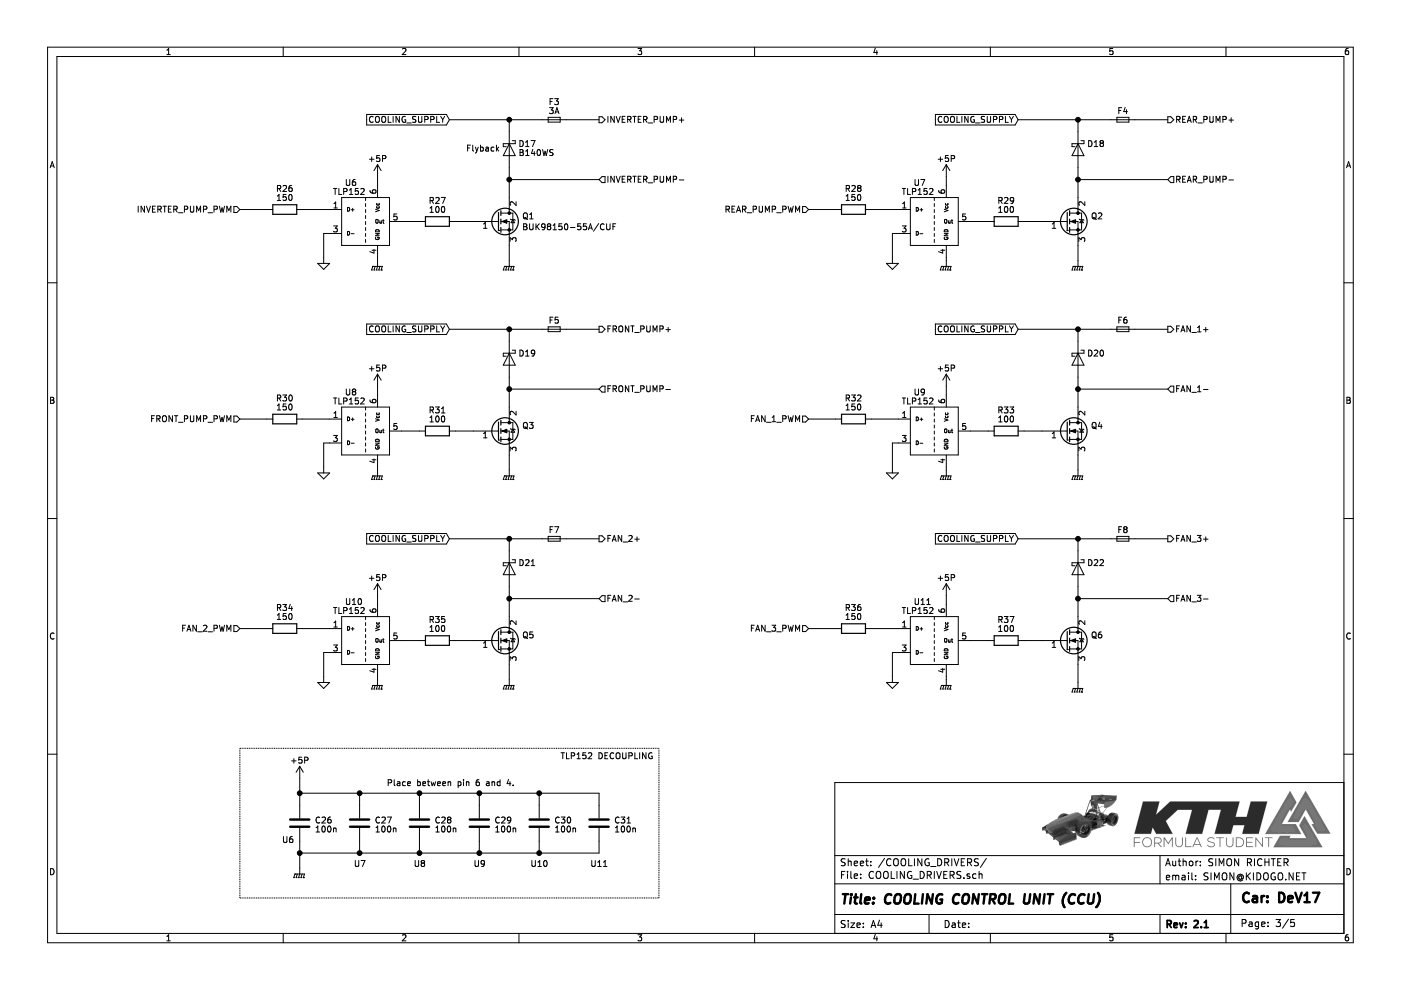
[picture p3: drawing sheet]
EESchema Schematic File Version 4
LIBS:cooling control unit-cache
EELAYER 30 0
EELAYER END
$Descr A4 11693 8268
encoding utf-8
Sheet 3 5
Title "COOLING CONTROL UNIT (CCU)"
Date ""
Rev "2.1"
Comp "KTH FORMULA STUDENT"
Comment1 "DeV17"
Comment2 "SIMON RICHTER"
Comment3 "SIMON@KIDOGO.NET"
Comment4 ""
$EndDescr
$Comp
L Device:C C27
U 1 1
P 3000 6875
F 0 "C27" H 3125 6900 50  0000 L CNN
F 1 "100n" H 3125 6825 50  0000 L CNN
F 2 "Capacitor_SMD:C_0603_1608Metric" H 3038 6725 50  0001 C CNN
F 3 "~" H 3000 6875 50  0001 C CNN
	1    3000 6875
	1    0    0    -1  
$EndComp
$Comp
L Device:C C26
U 1 1
P 2500 6875
F 0 "C26" H 2625 6900 50  0000 L CNN
F 1 "100n" H 2625 6825 50  0000 L CNN
F 2 "Capacitor_SMD:C_0603_1608Metric" H 2538 6725 50  0001 C CNN
F 3 "~" H 2500 6875 50  0001 C CNN
	1    2500 6875
	1    0    0    -1  
$EndComp
$Comp
L Device:C C28
U 1 1
P 3500 6875
F 0 "C28" H 3625 6900 50  0000 L CNN
F 1 "100n" H 3625 6825 50  0000 L CNN
F 2 "Capacitor_SMD:C_0603_1608Metric" H 3538 6725 50  0001 C CNN
F 3 "~" H 3500 6875 50  0001 C CNN
	1    3500 6875
	1    0    0    -1  
$EndComp
$Comp
L Device:C C29
U 1 1
P 4000 6875
AR Path="/5FAE23B8/636C9F0F" Ref="C29"  Part="1" 
AR Path="/5FAE2563/636C9F0F" Ref="C?"  Part="1" 
F 0 "C29" H 4125 6900 50  0000 L CNN
F 1 "100n" H 4125 6825 50  0000 L CNN
F 2 "Capacitor_SMD:C_0603_1608Metric" H 4038 6725 50  0001 C CNN
F 3 "~" H 4000 6875 50  0001 C CNN
	1    4000 6875
	1    0    0    -1  
$EndComp
$Comp
L Device:C C30
U 1 1
P 4500 6875
AR Path="/5FAE23B8/636C9F15" Ref="C30"  Part="1" 
AR Path="/5FAE2563/636C9F15" Ref="C?"  Part="1" 
F 0 "C30" H 4625 6900 50  0000 L CNN
F 1 "100n" H 4625 6825 50  0000 L CNN
F 2 "Capacitor_SMD:C_0603_1608Metric" H 4538 6725 50  0001 C CNN
F 3 "~" H 4500 6875 50  0001 C CNN
	1    4500 6875
	1    0    0    -1  
$EndComp
$Comp
L Device:C C31
U 1 1
P 5000 6875
AR Path="/5FAE23B8/636C9F1B" Ref="C31"  Part="1" 
AR Path="/5FAE2563/636C9F1B" Ref="C?"  Part="1" 
F 0 "C31" H 5125 6900 50  0000 L CNN
F 1 "100n" H 5125 6825 50  0000 L CNN
F 2 "Capacitor_SMD:C_0603_1608Metric" H 5038 6725 50  0001 C CNN
F 3 "~" H 5000 6875 50  0001 C CNN
	1    5000 6875
	1    0    0    -1  
$EndComp
Text Notes 3225 6575 0    50   ~ 0
Place between pin 6 and 4.
$Comp
L power:GNDPWR #PWR?
U 1 1
P 2500 7250
AR Path="/636C9F31" Ref="#PWR?"  Part="1" 
AR Path="/5FAE2563/636C9F31" Ref="#PWR?"  Part="1" 
AR Path="/5FAE23B8/636C9F31" Ref="#PWR0139"  Part="1" 
F 0 "#PWR0139" H 2500 7050 50  0001 C CNN
F 1 "GNDPWR" H 2504 7096 50  0001 C CNN
F 2 "" H 2500 7200 50  0001 C CNN
F 3 "" H 2500 7200 50  0001 C CNN
	1    2500 7250
	1    0    0    -1  
$EndComp
$Comp
L power:+5P #PWR?
U 1 1
P 2500 6500
AR Path="/636C9F4F" Ref="#PWR?"  Part="1" 
AR Path="/629073FF/636C9F4F" Ref="#PWR?"  Part="1" 
AR Path="/5FAE2563/636C9F4F" Ref="#PWR?"  Part="1" 
AR Path="/5FAE23B8/636C9F4F" Ref="#PWR0140"  Part="1" 
F 0 "#PWR0140" H 2500 6350 50  0001 C CNN
F 1 "+5P" H 2500 6650 50  0000 C CNN
F 2 "" H 2500 6500 50  0001 C CNN
F 3 "" H 2500 6500 50  0001 C CNN
	1    2500 6500
	1    0    0    -1  
$EndComp
Wire Wire Line
	4000 7025 4000 7125
Wire Wire Line
	4500 7125 4500 7025
Wire Wire Line
	5000 7125 5000 7025
Wire Wire Line
	5000 6725 5000 6625
Wire Wire Line
	4500 6725 4500 6625
Wire Wire Line
	4000 6725 4000 6625
Wire Wire Line
	3000 7125 3000 7025
Wire Wire Line
	2500 7125 2500 7025
Wire Wire Line
	3500 7125 3500 7025
Wire Wire Line
	3500 6725 3500 6625
Wire Wire Line
	2500 6725 2500 6625
Wire Wire Line
	3000 6625 3000 6725
Connection ~ 9000 1000
Wire Wire Line
	8500 1000 9000 1000
Connection ~ 9000 1500
Wire Wire Line
	9000 1400 9000 1500
Wire Wire Line
	9000 1100 9000 1000
Wire Wire Line
	9275 1000 9000 1000
Wire Wire Line
	9000 1500 9750 1500
Wire Wire Line
	9475 1000 9750 1000
Wire Wire Line
	8550 1850 8700 1850
Wire Wire Line
	8100 1850 8250 1850
Wire Wire Line
	6750 1750 6975 1750
Wire Wire Line
	7275 1750 7500 1750
Wire Wire Line
	7500 1950 7450 1950
$Comp
L Device:Fuse_Small F?
U 1 1
P 9375 1000
AR Path="/6366D1F9" Ref="F?"  Part="1" 
AR Path="/5FAE23B8/6366D1F9" Ref="F4"  Part="1" 
F 0 "F4" H 9375 1075 50  0000 C CNN
F 1 "Fuse_Small" H 9375 1075 50  0001 C CNN
F 2 "Fuse:Fuse_0805_2012Metric" H 9375 1000 50  0001 C CNN
F 3 "~" H 9375 1000 50  0001 C CNN
	1    9375 1000
	1    0    0    -1  
$EndComp
Text HLabel 9750 1000 2    50   Output ~ 0
REAR_PUMP+
Wire Wire Line
	7900 1550 7900 1475
$Comp
L power:+5P #PWR?
U 1 1
P 7900 1475
AR Path="/62918CC9" Ref="#PWR?"  Part="1" 
AR Path="/629073FF/62918CC9" Ref="#PWR?"  Part="1" 
AR Path="/5FAE23B8/62918CC9" Ref="#PWR041"  Part="1" 
F 0 "#PWR041" H 7900 1325 50  0001 C CNN
F 1 "+5P" H 7900 1625 50  0000 C CNN
F 2 "" H 7900 1475 50  0001 C CNN
F 3 "" H 7900 1475 50  0001 C CNN
	1    7900 1475
	1    0    0    -1  
$EndComp
Text GLabel 8500 1000 0    50   Input ~ 0
COOLING_SUPPLY
$Comp
L Device:D_Schottky D18
U 1 1
P 9000 1250
F 0 "D18" V 8950 1325 50  0000 L CNN
F 1 "B140WS" V 9025 1325 50  0001 L CNN
F 2 "Diode_SMD:D_SOD-323" H 9000 1250 50  0001 C CNN
F 3 "~" H 9000 1250 50  0001 C CNN
	1    9000 1250
	0    1    1    0   
$EndComp
Wire Wire Line
	9000 2050 9000 2175
Wire Wire Line
	7900 2175 7900 2150
Wire Wire Line
	7450 1950 7450 2150
$Comp
L power:GND #PWR020
U 1 1
P 7450 2150
F 0 "#PWR020" H 7450 1900 50  0001 C CNN
F 1 "GND" H 7455 1977 50  0001 C CNN
F 2 "" H 7450 2150 50  0001 C CNN
F 3 "" H 7450 2150 50  0001 C CNN
	1    7450 2150
	1    0    0    -1  
$EndComp
$Comp
L KTHFS:TLP152 U7
U 1 1
P 7700 1150
AR Path="/600EC266" Ref="U7"  Part="1" 
AR Path="/5FAE23B8/600EC266" Ref="U7"  Part="1" 
F 0 "U7" H 7625 775 50  0000 L CNN
F 1 "TLP152" H 7525 700 50  0000 L CNN
F 2 "Package_SO:SO-6_4.4x3.6mm_P1.27mm" H 7800 950 50  0001 C CNN
F 3 "file:///C:/Users/Simon%20Richter/Downloads/TLP152_datasheet_en_20171219%20(6).pdf" H 7800 750 50  0001 C CNN
	1    7700 1150
	1    0    0    -1  
$EndComp
$Comp
L power:GNDPWR #PWR0151
U 1 1
P 9000 2175
F 0 "#PWR0151" H 9000 1975 50  0001 C CNN
F 1 "GNDPWR" H 9004 2021 50  0001 C CNN
F 2 "" H 9000 2125 50  0001 C CNN
F 3 "" H 9000 2125 50  0001 C CNN
	1    9000 2175
	1    0    0    -1  
$EndComp
$Comp
L power:GNDPWR #PWR0142
U 1 1
P 7900 2175
F 0 "#PWR0142" H 7900 1975 50  0001 C CNN
F 1 "GNDPWR" H 7904 2021 50  0001 C CNN
F 2 "" H 7900 2125 50  0001 C CNN
F 3 "" H 7900 2125 50  0001 C CNN
	1    7900 2175
	1    0    0    -1  
$EndComp
Text HLabel 6750 1750 0    50   Input ~ 0
REAR_PUMP_PWM
$Comp
L Device:Q_NMOS_GDS Q?
U 1 1
P 8900 1850
AR Path="/5E3F4B32/5FB07472" Ref="Q?"  Part="1" 
AR Path="/5E3E578C/5FB07472" Ref="Q?"  Part="1" 
AR Path="/5FAE23B8/5FB07472" Ref="Q2"  Part="1" 
F 0 "Q2" H 9106 1896 50  0000 L CNN
F 1 "BUK98150-55A/CUF" H 9106 1805 50  0001 L CNN
F 2 "Package_TO_SOT_SMD:SOT-223-3_TabPin2" H 9100 1950 50  0001 C CNN
F 3 "~" H 8900 1850 50  0001 C CNN
	1    8900 1850
	1    0    0    -1  
$EndComp
$Comp
L Device:R R?
U 1 1
P 8400 1850
AR Path="/5E3F4B32/5FB0746B" Ref="R?"  Part="1" 
AR Path="/5E3E578C/5FB0746B" Ref="R?"  Part="1" 
AR Path="/5FAE23B8/5FB0746B" Ref="R29"  Part="1" 
F 0 "R29" V 8225 1850 50  0000 C CNN
F 1 "100" V 8300 1850 50  0000 C CNN
F 2 "Resistor_SMD:R_0603_1608Metric" V 8330 1850 50  0001 C CNN
F 3 "~" H 8400 1850 50  0001 C CNN
	1    8400 1850
	0    1    1    0   
$EndComp
Wire Wire Line
	9000 1650 9000 1500
$Comp
L Device:R R?
U 1 1
P 7125 1750
AR Path="/5E3F4B32/5FB07456" Ref="R?"  Part="1" 
AR Path="/5E3E578C/5FB07456" Ref="R?"  Part="1" 
AR Path="/5FAE23B8/5FB07456" Ref="R28"  Part="1" 
F 0 "R28" V 6950 1750 50  0000 C CNN
F 1 "150" V 7025 1750 50  0000 C CNN
F 2 "Resistor_SMD:R_0603_1608Metric" V 7055 1750 50  0001 C CNN
F 3 "~" H 7125 1750 50  0001 C CNN
	1    7125 1750
	0    1    1    0   
$EndComp
Text HLabel 9750 1500 2    50   Input ~ 0
REAR_PUMP-
Connection ~ 9000 2750
Wire Wire Line
	9000 2750 8500 2750
Connection ~ 9000 3250
Wire Wire Line
	9000 3150 9000 3250
Wire Wire Line
	9000 2750 9000 2850
Wire Wire Line
	9275 2750 9000 2750
Wire Wire Line
	9000 3250 9750 3250
Wire Wire Line
	9475 2750 9750 2750
Wire Wire Line
	9000 3925 9000 3800
Wire Wire Line
	8550 3600 8700 3600
Wire Wire Line
	8100 3600 8250 3600
Wire Wire Line
	7450 3700 7450 3900
Wire Wire Line
	7500 3700 7450 3700
Wire Wire Line
	6975 3500 6750 3500
Wire Wire Line
	7500 3500 7275 3500
Connection ~ 4250 2750
Wire Wire Line
	3750 2750 4250 2750
Wire Wire Line
	4250 3250 5000 3250
Connection ~ 4250 3250
Wire Wire Line
	4250 3150 4250 3250
Wire Wire Line
	4250 2750 4250 2850
Wire Wire Line
	4250 2750 4525 2750
Wire Wire Line
	5000 2750 4725 2750
Wire Wire Line
	4250 3925 4250 3800
Wire Wire Line
	3800 3600 3950 3600
Wire Wire Line
	3350 3600 3500 3600
Wire Wire Line
	2000 3500 2225 3500
Wire Wire Line
	2525 3500 2750 3500
Wire Wire Line
	2750 3700 2700 3700
Text HLabel 9750 2750 2    50   Output ~ 0
FAN_1+
$Comp
L Device:Fuse_Small F?
U 1 1
P 9375 2750
AR Path="/636C9F56" Ref="F?"  Part="1" 
AR Path="/5FAE2563/636C9F56" Ref="F?"  Part="1" 
AR Path="/5FAE23B8/636C9F56" Ref="F6"  Part="1" 
F 0 "F6" H 9375 2825 50  0000 C CNN
F 1 "Fuse_Small" H 9375 2825 50  0001 C CNN
F 2 "Fuse:Fuse_0805_2012Metric" H 9375 2750 50  0001 C CNN
F 3 "~" H 9375 2750 50  0001 C CNN
	1    9375 2750
	1    0    0    -1  
$EndComp
Wire Wire Line
	7900 3225 7900 3300
$Comp
L power:+5P #PWR?
U 1 1
P 7900 3225
AR Path="/636C9F46" Ref="#PWR?"  Part="1" 
AR Path="/629073FF/636C9F46" Ref="#PWR?"  Part="1" 
AR Path="/5FAE2563/636C9F46" Ref="#PWR?"  Part="1" 
AR Path="/5FAE23B8/636C9F46" Ref="#PWR0157"  Part="1" 
F 0 "#PWR0157" H 7900 3075 50  0001 C CNN
F 1 "+5P" H 7900 3375 50  0000 C CNN
F 2 "" H 7900 3225 50  0001 C CNN
F 3 "" H 7900 3225 50  0001 C CNN
	1    7900 3225
	1    0    0    -1  
$EndComp
Text GLabel 8500 2750 0    50   Input ~ 0
COOLING_SUPPLY
$Comp
L Device:D_Schottky D20
U 1 1
P 9000 3000
AR Path="/5FAE23B8/636C9EF6" Ref="D20"  Part="1" 
AR Path="/5FAE2563/636C9EF6" Ref="D?"  Part="1" 
F 0 "D20" V 8950 3075 50  0000 L CNN
F 1 "B140WS" V 9025 3075 50  0001 L CNN
F 2 "Diode_SMD:D_SOD-323" H 9000 3000 50  0001 C CNN
F 3 "~" H 9000 3000 50  0001 C CNN
	1    9000 3000
	0    1    1    0   
$EndComp
Wire Wire Line
	7900 3925 7900 3900
$Comp
L power:GND #PWR?
U 1 1
P 7450 3900
AR Path="/5FAE2563/636C9EA8" Ref="#PWR?"  Part="1" 
AR Path="/5FAE23B8/636C9EA8" Ref="#PWR0159"  Part="1" 
F 0 "#PWR0159" H 7450 3650 50  0001 C CNN
F 1 "GND" H 7455 3727 50  0001 C CNN
F 2 "" H 7450 3900 50  0001 C CNN
F 3 "" H 7450 3900 50  0001 C CNN
	1    7450 3900
	1    0    0    -1  
$EndComp
$Comp
L KTHFS:TLP152 U?
U 1 1
P 7700 2900
AR Path="/636C9EA1" Ref="U?"  Part="1" 
AR Path="/5FAE2563/636C9EA1" Ref="U?"  Part="1" 
AR Path="/5FAE23B8/636C9EA1" Ref="U9"  Part="1" 
F 0 "U9" H 7625 2525 50  0000 L CNN
F 1 "TLP152" H 7525 2450 50  0000 L CNN
F 2 "Package_SO:SO-6_4.4x3.6mm_P1.27mm" H 7800 2700 50  0001 C CNN
F 3 "file:///C:/Users/Simon%20Richter/Downloads/TLP152_datasheet_en_20171219%20(6).pdf" H 7800 2500 50  0001 C CNN
	1    7700 2900
	1    0    0    -1  
$EndComp
$Comp
L power:GNDPWR #PWR?
U 1 1
P 7900 3925
AR Path="/5FAE2563/636C9E9B" Ref="#PWR?"  Part="1" 
AR Path="/5FAE23B8/636C9E9B" Ref="#PWR0160"  Part="1" 
F 0 "#PWR0160" H 7900 3725 50  0001 C CNN
F 1 "GNDPWR" H 7904 3771 50  0001 C CNN
F 2 "" H 7900 3875 50  0001 C CNN
F 3 "" H 7900 3875 50  0001 C CNN
	1    7900 3925
	1    0    0    -1  
$EndComp
$Comp
L Device:R R?
U 1 1
P 7125 3500
AR Path="/5E3F4B32/636C9E8D" Ref="R?"  Part="1" 
AR Path="/5E3E578C/636C9E8D" Ref="R?"  Part="1" 
AR Path="/5FAE23B8/636C9E8D" Ref="R32"  Part="1" 
AR Path="/5FAE2563/636C9E8D" Ref="R?"  Part="1" 
F 0 "R32" V 6950 3500 50  0000 C CNN
F 1 "150" V 7025 3500 50  0000 C CNN
F 2 "Resistor_SMD:R_0603_1608Metric" V 7055 3500 50  0001 C CNN
F 3 "~" H 7125 3500 50  0001 C CNN
	1    7125 3500
	0    1    1    0   
$EndComp
$Comp
L power:GNDPWR #PWR?
U 1 1
P 9000 3925
AR Path="/636C9E87" Ref="#PWR?"  Part="1" 
AR Path="/5FAE2563/636C9E87" Ref="#PWR?"  Part="1" 
AR Path="/5FAE23B8/636C9E87" Ref="#PWR0161"  Part="1" 
F 0 "#PWR0161" H 9000 3725 50  0001 C CNN
F 1 "GNDPWR" H 9004 3771 50  0001 C CNN
F 2 "" H 9000 3875 50  0001 C CNN
F 3 "" H 9000 3875 50  0001 C CNN
	1    9000 3925
	1    0    0    -1  
$EndComp
Text HLabel 6750 3500 0    50   Input ~ 0
FAN_1_PWM
$Comp
L Device:Q_NMOS_GDS Q?
U 1 1
P 8900 3600
AR Path="/5E3F4B32/636C9E62" Ref="Q?"  Part="1" 
AR Path="/5E3E578C/636C9E62" Ref="Q?"  Part="1" 
AR Path="/5FAE2563/636C9E62" Ref="Q?"  Part="1" 
AR Path="/5FAE23B8/636C9E62" Ref="Q4"  Part="1" 
F 0 "Q4" H 9106 3646 50  0000 L CNN
F 1 "BUK98150-55A/CUF" H 9106 3555 50  0001 L CNN
F 2 "Package_TO_SOT_SMD:SOT-223-3_TabPin2" H 9100 3700 50  0001 C CNN
F 3 "~" H 8900 3600 50  0001 C CNN
	1    8900 3600
	1    0    0    -1  
$EndComp
Wire Wire Line
	9000 3400 9000 3250
Text HLabel 9750 3250 2    50   Input ~ 0
FAN_1-
$Comp
L Device:Fuse_Small F?
U 1 1
P 4625 2750
AR Path="/6366F5D4" Ref="F?"  Part="1" 
AR Path="/5FAE23B8/6366F5D4" Ref="F5"  Part="1" 
F 0 "F5" H 4625 2825 50  0000 C CNN
F 1 "Fuse_Small" H 4625 2825 50  0001 C CNN
F 2 "Fuse:Fuse_0805_2012Metric" H 4625 2750 50  0001 C CNN
F 3 "~" H 4625 2750 50  0001 C CNN
	1    4625 2750
	1    0    0    -1  
$EndComp
Text HLabel 5000 2750 2    50   Output ~ 0
FRONT_PUMP+
Text HLabel 2000 3500 0    50   Input ~ 0
FRONT_PUMP_PWM
Wire Wire Line
	3150 3300 3150 3225
$Comp
L power:+5P #PWR?
U 1 1
P 3150 3225
AR Path="/62919794" Ref="#PWR?"  Part="1" 
AR Path="/629073FF/62919794" Ref="#PWR?"  Part="1" 
AR Path="/5FAE23B8/62919794" Ref="#PWR042"  Part="1" 
F 0 "#PWR042" H 3150 3075 50  0001 C CNN
F 1 "+5P" H 3150 3375 50  0000 C CNN
F 2 "" H 3150 3225 50  0001 C CNN
F 3 "" H 3150 3225 50  0001 C CNN
	1    3150 3225
	1    0    0    -1  
$EndComp
Text GLabel 3750 2750 0    50   Input ~ 0
COOLING_SUPPLY
$Comp
L Device:D_Schottky D19
U 1 1
P 4250 3000
F 0 "D19" V 4200 3075 50  0000 L CNN
F 1 "B140WS" V 4275 3075 50  0001 L CNN
F 2 "Diode_SMD:D_SOD-323" H 4250 3000 50  0001 C CNN
F 3 "~" H 4250 3000 50  0001 C CNN
	1    4250 3000
	0    1    1    0   
$EndComp
Wire Wire Line
	3150 3925 3150 3900
Wire Wire Line
	2700 3700 2700 3900
$Comp
L power:GND #PWR021
U 1 1
P 2700 3900
F 0 "#PWR021" H 2700 3650 50  0001 C CNN
F 1 "GND" H 2705 3727 50  0001 C CNN
F 2 "" H 2700 3900 50  0001 C CNN
F 3 "" H 2700 3900 50  0001 C CNN
	1    2700 3900
	1    0    0    -1  
$EndComp
$Comp
L KTHFS:TLP152 U8
U 1 1
P 2950 2900
AR Path="/600EF12F" Ref="U8"  Part="1" 
AR Path="/5FAE23B8/600EF12F" Ref="U8"  Part="1" 
F 0 "U8" H 2875 2525 50  0000 L CNN
F 1 "TLP152" H 2775 2450 50  0000 L CNN
F 2 "Package_SO:SO-6_4.4x3.6mm_P1.27mm" H 3050 2700 50  0001 C CNN
F 3 "file:///C:/Users/Simon%20Richter/Downloads/TLP152_datasheet_en_20171219%20(6).pdf" H 3050 2500 50  0001 C CNN
	1    2950 2900
	1    0    0    -1  
$EndComp
$Comp
L power:GNDPWR #PWR023
U 1 1
P 3150 3925
F 0 "#PWR023" H 3150 3725 50  0001 C CNN
F 1 "GNDPWR" H 3154 3771 50  0001 C CNN
F 2 "" H 3150 3875 50  0001 C CNN
F 3 "" H 3150 3875 50  0001 C CNN
	1    3150 3925
	1    0    0    -1  
$EndComp
$Comp
L Device:R R?
U 1 1
P 3650 3600
AR Path="/5E3F4B32/600EF121" Ref="R?"  Part="1" 
AR Path="/5E3E578C/600EF121" Ref="R?"  Part="1" 
AR Path="/5FAE23B8/600EF121" Ref="R31"  Part="1" 
F 0 "R31" V 3475 3600 50  0000 C CNN
F 1 "100" V 3550 3600 50  0000 C CNN
F 2 "Resistor_SMD:R_0603_1608Metric" V 3580 3600 50  0001 C CNN
F 3 "~" H 3650 3600 50  0001 C CNN
	1    3650 3600
	0    1    1    0   
$EndComp
$Comp
L Device:R R?
U 1 1
P 2375 3500
AR Path="/5E3F4B32/600EF11B" Ref="R?"  Part="1" 
AR Path="/5E3E578C/600EF11B" Ref="R?"  Part="1" 
AR Path="/5FAE23B8/600EF11B" Ref="R30"  Part="1" 
F 0 "R30" V 2200 3500 50  0000 C CNN
F 1 "150" V 2275 3500 50  0000 C CNN
F 2 "Resistor_SMD:R_0603_1608Metric" V 2305 3500 50  0001 C CNN
F 3 "~" H 2375 3500 50  0001 C CNN
	1    2375 3500
	0    1    1    0   
$EndComp
$Comp
L Device:Q_NMOS_GDS Q?
U 1 1
P 4150 3600
AR Path="/5E3F4B32/5FB0748E" Ref="Q?"  Part="1" 
AR Path="/5E3E578C/5FB0748E" Ref="Q?"  Part="1" 
AR Path="/5FAE23B8/5FB0748E" Ref="Q3"  Part="1" 
F 0 "Q3" H 4356 3646 50  0000 L CNN
F 1 "BUK98150-55A/CUF" H 4356 3555 50  0001 L CNN
F 2 "Package_TO_SOT_SMD:SOT-223-3_TabPin2" H 4350 3700 50  0001 C CNN
F 3 "~" H 4150 3600 50  0001 C CNN
	1    4150 3600
	1    0    0    -1  
$EndComp
$Comp
L power:GNDPWR #PWR0138
U 1 1
P 4250 3925
F 0 "#PWR0138" H 4250 3725 50  0001 C CNN
F 1 "GNDPWR" H 4254 3771 50  0001 C CNN
F 2 "" H 4250 3875 50  0001 C CNN
F 3 "" H 4250 3875 50  0001 C CNN
	1    4250 3925
	1    0    0    -1  
$EndComp
Wire Wire Line
	4250 3400 4250 3250
Text HLabel 5000 3250 2    50   Input ~ 0
FRONT_PUMP-
Connection ~ 9000 4500
Wire Wire Line
	9000 4500 8500 4500
Wire Wire Line
	9000 5000 9750 5000
Connection ~ 9000 5000
Wire Wire Line
	9000 4900 9000 5000
Wire Wire Line
	9000 4500 9000 4600
Wire Wire Line
	9275 4500 9000 4500
Wire Wire Line
	9475 4500 9750 4500
Wire Wire Line
	8550 5350 8700 5350
Wire Wire Line
	8100 5350 8250 5350
Wire Wire Line
	7450 5450 7450 5650
Wire Wire Line
	7500 5450 7450 5450
Wire Wire Line
	7500 5250 7275 5250
Wire Wire Line
	6975 5250 6750 5250
Connection ~ 4250 4500
Wire Wire Line
	4250 4500 3750 4500
Wire Wire Line
	4250 4500 4525 4500
Wire Wire Line
	4250 5675 4250 5550
Wire Wire Line
	4250 5000 5000 5000
Wire Wire Line
	5000 4500 4725 4500
Wire Wire Line
	4250 4600 4250 4500
Connection ~ 4250 5000
Wire Wire Line
	4250 4900 4250 5000
Wire Wire Line
	3800 5350 3950 5350
Wire Wire Line
	3350 5350 3500 5350
$Comp
L Device:Q_NMOS_GDS Q?
U 1 1
P 4150 5350
AR Path="/5E3F4B32/636C9E69" Ref="Q?"  Part="1" 
AR Path="/5E3E578C/636C9E69" Ref="Q?"  Part="1" 
AR Path="/5FAE2563/636C9E69" Ref="Q?"  Part="1" 
AR Path="/5FAE23B8/636C9E69" Ref="Q5"  Part="1" 
F 0 "Q5" H 4356 5396 50  0000 L CNN
F 1 "BUK98150-55A/CUF" H 4356 5305 50  0001 L CNN
F 2 "Package_TO_SOT_SMD:SOT-223-3_TabPin2" H 4350 5450 50  0001 C CNN
F 3 "~" H 4150 5350 50  0001 C CNN
	1    4150 5350
	1    0    0    -1  
$EndComp
Wire Wire Line
	2700 5450 2700 5650
Wire Wire Line
	2750 5450 2700 5450
Wire Wire Line
	2000 5250 2225 5250
Wire Wire Line
	2750 5250 2525 5250
Text HLabel 9750 4500 2    50   Output ~ 0
FAN_3+
Text HLabel 5000 4500 2    50   Output ~ 0
FAN_2+
$Comp
L Device:Fuse_Small F?
U 1 1
P 9375 4500
AR Path="/636C9F62" Ref="F?"  Part="1" 
AR Path="/5FAE2563/636C9F62" Ref="F?"  Part="1" 
AR Path="/5FAE23B8/636C9F62" Ref="F8"  Part="1" 
F 0 "F8" H 9375 4575 50  0000 C CNN
F 1 "Fuse_Small" H 9375 4575 50  0001 C CNN
F 2 "Fuse:Fuse_0805_2012Metric" H 9375 4500 50  0001 C CNN
F 3 "~" H 9375 4500 50  0001 C CNN
	1    9375 4500
	1    0    0    -1  
$EndComp
$Comp
L Device:Fuse_Small F?
U 1 1
P 4625 4500
AR Path="/636C9F5C" Ref="F?"  Part="1" 
AR Path="/5FAE2563/636C9F5C" Ref="F?"  Part="1" 
AR Path="/5FAE23B8/636C9F5C" Ref="F7"  Part="1" 
F 0 "F7" H 4625 4575 50  0000 C CNN
F 1 "Fuse_Small" H 4625 4575 50  0001 C CNN
F 2 "Fuse:Fuse_0805_2012Metric" H 4625 4500 50  0001 C CNN
F 3 "~" H 4625 4500 50  0001 C CNN
	1    4625 4500
	1    0    0    -1  
$EndComp
Wire Wire Line
	7900 5050 7900 4975
Wire Wire Line
	3150 4975 3150 5050
$Comp
L power:+5P #PWR?
U 1 1
P 3150 4975
AR Path="/636C9F40" Ref="#PWR?"  Part="1" 
AR Path="/629073FF/636C9F40" Ref="#PWR?"  Part="1" 
AR Path="/5FAE2563/636C9F40" Ref="#PWR?"  Part="1" 
AR Path="/5FAE23B8/636C9F40" Ref="#PWR0162"  Part="1" 
F 0 "#PWR0162" H 3150 4825 50  0001 C CNN
F 1 "+5P" H 3150 5125 50  0000 C CNN
F 2 "" H 3150 4975 50  0001 C CNN
F 3 "" H 3150 4975 50  0001 C CNN
	1    3150 4975
	1    0    0    -1  
$EndComp
$Comp
L power:+5P #PWR?
U 1 1
P 7900 4975
AR Path="/636C9F3A" Ref="#PWR?"  Part="1" 
AR Path="/629073FF/636C9F3A" Ref="#PWR?"  Part="1" 
AR Path="/5FAE2563/636C9F3A" Ref="#PWR?"  Part="1" 
AR Path="/5FAE23B8/636C9F3A" Ref="#PWR0163"  Part="1" 
F 0 "#PWR0163" H 7900 4825 50  0001 C CNN
F 1 "+5P" H 7900 5125 50  0000 C CNN
F 2 "" H 7900 4975 50  0001 C CNN
F 3 "" H 7900 4975 50  0001 C CNN
	1    7900 4975
	1    0    0    -1  
$EndComp
Text GLabel 8500 4500 0    50   Input ~ 0
COOLING_SUPPLY
$Comp
L Device:D_Schottky D22
U 1 1
P 9000 4750
AR Path="/5FAE23B8/636C9F06" Ref="D22"  Part="1" 
AR Path="/5FAE2563/636C9F06" Ref="D?"  Part="1" 
F 0 "D22" V 8950 4825 50  0000 L CNN
F 1 "B140WS" V 9025 4825 50  0001 L CNN
F 2 "Diode_SMD:D_SOD-323" H 9000 4750 50  0001 C CNN
F 3 "~" H 9000 4750 50  0001 C CNN
	1    9000 4750
	0    1    1    0   
$EndComp
Text GLabel 3750 4500 0    50   Input ~ 0
COOLING_SUPPLY
$Comp
L Device:D_Schottky D21
U 1 1
P 4250 4750
AR Path="/5FAE23B8/636C9EFE" Ref="D21"  Part="1" 
AR Path="/5FAE2563/636C9EFE" Ref="D?"  Part="1" 
F 0 "D21" V 4200 4825 50  0000 L CNN
F 1 "B140WS" V 4275 4825 50  0001 L CNN
F 2 "Diode_SMD:D_SOD-323" H 4250 4750 50  0001 C CNN
F 3 "~" H 4250 4750 50  0001 C CNN
	1    4250 4750
	0    1    1    0   
$EndComp
Wire Wire Line
	7900 5675 7900 5650
$Comp
L power:GND #PWR?
U 1 1
P 7450 5650
AR Path="/5FAE2563/636C9EEE" Ref="#PWR?"  Part="1" 
AR Path="/5FAE23B8/636C9EEE" Ref="#PWR0164"  Part="1" 
F 0 "#PWR0164" H 7450 5400 50  0001 C CNN
F 1 "GND" H 7455 5477 50  0001 C CNN
F 2 "" H 7450 5650 50  0001 C CNN
F 3 "" H 7450 5650 50  0001 C CNN
	1    7450 5650
	1    0    0    -1  
$EndComp
$Comp
L KTHFS:TLP152 U?
U 1 1
P 7700 4650
AR Path="/636C9EE7" Ref="U?"  Part="1" 
AR Path="/5FAE2563/636C9EE7" Ref="U?"  Part="1" 
AR Path="/5FAE23B8/636C9EE7" Ref="U11"  Part="1" 
F 0 "U11" H 7625 4275 50  0000 L CNN
F 1 "TLP152" H 7525 4200 50  0000 L CNN
F 2 "Package_SO:SO-6_4.4x3.6mm_P1.27mm" H 7800 4450 50  0001 C CNN
F 3 "file:///C:/Users/Simon%20Richter/Downloads/TLP152_datasheet_en_20171219%20(6).pdf" H 7800 4250 50  0001 C CNN
	1    7700 4650
	1    0    0    -1  
$EndComp
$Comp
L power:GNDPWR #PWR?
U 1 1
P 7900 5675
AR Path="/5FAE2563/636C9EE1" Ref="#PWR?"  Part="1" 
AR Path="/5FAE23B8/636C9EE1" Ref="#PWR0165"  Part="1" 
F 0 "#PWR0165" H 7900 5475 50  0001 C CNN
F 1 "GNDPWR" H 7904 5521 50  0001 C CNN
F 2 "" H 7900 5625 50  0001 C CNN
F 3 "" H 7900 5625 50  0001 C CNN
	1    7900 5675
	1    0    0    -1  
$EndComp
$Comp
L Device:R R?
U 1 1
P 7125 5250
AR Path="/5E3F4B32/636C9ED3" Ref="R?"  Part="1" 
AR Path="/5E3E578C/636C9ED3" Ref="R?"  Part="1" 
AR Path="/5FAE23B8/636C9ED3" Ref="R36"  Part="1" 
AR Path="/5FAE2563/636C9ED3" Ref="R?"  Part="1" 
F 0 "R36" V 6950 5250 50  0000 C CNN
F 1 "150" V 7025 5250 50  0000 C CNN
F 2 "Resistor_SMD:R_0603_1608Metric" V 7055 5250 50  0001 C CNN
F 3 "~" H 7125 5250 50  0001 C CNN
	1    7125 5250
	0    1    1    0   
$EndComp
Wire Wire Line
	3150 5675 3150 5650
$Comp
L power:GND #PWR?
U 1 1
P 2700 5650
AR Path="/5FAE2563/636C9ECB" Ref="#PWR?"  Part="1" 
AR Path="/5FAE23B8/636C9ECB" Ref="#PWR0166"  Part="1" 
F 0 "#PWR0166" H 2700 5400 50  0001 C CNN
F 1 "GND" H 2705 5477 50  0001 C CNN
F 2 "" H 2700 5650 50  0001 C CNN
F 3 "" H 2700 5650 50  0001 C CNN
	1    2700 5650
	1    0    0    -1  
$EndComp
$Comp
L KTHFS:TLP152 U?
U 1 1
P 2950 4650
AR Path="/636C9EC4" Ref="U?"  Part="1" 
AR Path="/5FAE2563/636C9EC4" Ref="U?"  Part="1" 
AR Path="/5FAE23B8/636C9EC4" Ref="U10"  Part="1" 
F 0 "U10" H 2875 4275 50  0000 L CNN
F 1 "TLP152" H 2775 4200 50  0000 L CNN
F 2 "Package_SO:SO-6_4.4x3.6mm_P1.27mm" H 3050 4450 50  0001 C CNN
F 3 "file:///C:/Users/Simon%20Richter/Downloads/TLP152_datasheet_en_20171219%20(6).pdf" H 3050 4250 50  0001 C CNN
	1    2950 4650
	1    0    0    -1  
$EndComp
$Comp
L power:GNDPWR #PWR?
U 1 1
P 3150 5675
AR Path="/5FAE2563/636C9EBE" Ref="#PWR?"  Part="1" 
AR Path="/5FAE23B8/636C9EBE" Ref="#PWR0167"  Part="1" 
F 0 "#PWR0167" H 3150 5475 50  0001 C CNN
F 1 "GNDPWR" H 3154 5521 50  0001 C CNN
F 2 "" H 3150 5625 50  0001 C CNN
F 3 "" H 3150 5625 50  0001 C CNN
	1    3150 5675
	1    0    0    -1  
$EndComp
$Comp
L Device:R R?
U 1 1
P 3650 5350
AR Path="/5E3F4B32/636C9EB6" Ref="R?"  Part="1" 
AR Path="/5E3E578C/636C9EB6" Ref="R?"  Part="1" 
AR Path="/5FAE23B8/636C9EB6" Ref="R35"  Part="1" 
AR Path="/5FAE2563/636C9EB6" Ref="R?"  Part="1" 
F 0 "R35" V 3475 5350 50  0000 C CNN
F 1 "100" V 3550 5350 50  0000 C CNN
F 2 "Resistor_SMD:R_0603_1608Metric" V 3580 5350 50  0001 C CNN
F 3 "~" H 3650 5350 50  0001 C CNN
	1    3650 5350
	0    1    1    0   
$EndComp
$Comp
L Device:R R?
U 1 1
P 2375 5250
AR Path="/5E3F4B32/636C9EB0" Ref="R?"  Part="1" 
AR Path="/5E3E578C/636C9EB0" Ref="R?"  Part="1" 
AR Path="/5FAE23B8/636C9EB0" Ref="R34"  Part="1" 
AR Path="/5FAE2563/636C9EB0" Ref="R?"  Part="1" 
F 0 "R34" V 2200 5250 50  0000 C CNN
F 1 "150" V 2275 5250 50  0000 C CNN
F 2 "Resistor_SMD:R_0603_1608Metric" V 2305 5250 50  0001 C CNN
F 3 "~" H 2375 5250 50  0001 C CNN
	1    2375 5250
	0    1    1    0   
$EndComp
$Comp
L power:GNDPWR #PWR?
U 1 1
P 4250 5675
AR Path="/636C9E81" Ref="#PWR?"  Part="1" 
AR Path="/5FAE2563/636C9E81" Ref="#PWR?"  Part="1" 
AR Path="/5FAE23B8/636C9E81" Ref="#PWR0168"  Part="1" 
F 0 "#PWR0168" H 4250 5475 50  0001 C CNN
F 1 "GNDPWR" H 4254 5521 50  0001 C CNN
F 2 "" H 4250 5625 50  0001 C CNN
F 3 "" H 4250 5625 50  0001 C CNN
	1    4250 5675
	1    0    0    -1  
$EndComp
$Comp
L power:GNDPWR #PWR?
U 1 1
P 9000 5700
AR Path="/636C9E7B" Ref="#PWR?"  Part="1" 
AR Path="/5FAE2563/636C9E7B" Ref="#PWR?"  Part="1" 
AR Path="/5FAE23B8/636C9E7B" Ref="#PWR0169"  Part="1" 
F 0 "#PWR0169" H 9000 5500 50  0001 C CNN
F 1 "GNDPWR" H 9004 5546 50  0001 C CNN
F 2 "" H 9000 5650 50  0001 C CNN
F 3 "" H 9000 5650 50  0001 C CNN
	1    9000 5700
	1    0    0    -1  
$EndComp
Text HLabel 6750 5250 0    50   Input ~ 0
FAN_3_PWM
Text HLabel 2000 5250 0    50   Input ~ 0
FAN_2_PWM
$Comp
L Device:Q_NMOS_GDS Q?
U 1 1
P 8900 5350
AR Path="/5E3F4B32/636C9E72" Ref="Q?"  Part="1" 
AR Path="/5E3E578C/636C9E72" Ref="Q?"  Part="1" 
AR Path="/5FAE2563/636C9E72" Ref="Q?"  Part="1" 
AR Path="/5FAE23B8/636C9E72" Ref="Q6"  Part="1" 
F 0 "Q6" H 9106 5396 50  0000 L CNN
F 1 "BUK98150-55A/CUF" H 9106 5305 50  0001 L CNN
F 2 "Package_TO_SOT_SMD:SOT-223-3_TabPin2" H 9100 5450 50  0001 C CNN
F 3 "~" H 8900 5350 50  0001 C CNN
	1    8900 5350
	1    0    0    -1  
$EndComp
Wire Wire Line
	9000 5550 9000 5700
Wire Wire Line
	9000 5150 9000 5000
Wire Wire Line
	4250 5150 4250 5000
Text HLabel 9750 5000 2    50   Input ~ 0
FAN_3-
Text HLabel 5000 5000 2    50   Input ~ 0
FAN_2-
Wire Wire Line
	4250 2175 4250 2050
Connection ~ 4250 1000
Wire Wire Line
	3750 1000 4250 1000
Connection ~ 4250 1500
Wire Wire Line
	4250 1500 4250 1400
Wire Wire Line
	4250 1000 4250 1100
Wire Wire Line
	4525 1000 4250 1000
Wire Wire Line
	4250 1500 5000 1500
Wire Wire Line
	5000 1000 4725 1000
Wire Wire Line
	3800 1850 3950 1850
Wire Wire Line
	3350 1850 3500 1850
Wire Wire Line
	2700 1950 2700 2150
Wire Wire Line
	2750 1950 2700 1950
Wire Wire Line
	2525 1750 2750 1750
Wire Wire Line
	2000 1750 2225 1750
$Comp
L Device:Fuse_Small F?
U 1 1
P 4625 1000
AR Path="/6366BEAD" Ref="F?"  Part="1" 
AR Path="/5FAE23B8/6366BEAD" Ref="F3"  Part="1" 
F 0 "F3" H 4625 1150 50  0000 C CNN
F 1 "3A" H 4625 1075 50  0000 C CNN
F 2 "Fuse:Fuse_0805_2012Metric" H 4625 1000 50  0001 C CNN
F 3 "~" H 4625 1000 50  0001 C CNN
	1    4625 1000
	1    0    0    -1  
$EndComp
Text HLabel 5000 1000 2    50   Output ~ 0
INVERTER_PUMP+
Wire Wire Line
	3150 1550 3150 1475
$Comp
L power:+5P #PWR?
U 1 1
P 3150 1475
AR Path="/62918297" Ref="#PWR?"  Part="1" 
AR Path="/629073FF/62918297" Ref="#PWR?"  Part="1" 
AR Path="/5FAE23B8/62918297" Ref="#PWR040"  Part="1" 
F 0 "#PWR040" H 3150 1325 50  0001 C CNN
F 1 "+5P" H 3150 1625 50  0000 C CNN
F 2 "" H 3150 1475 50  0001 C CNN
F 3 "" H 3150 1475 50  0001 C CNN
	1    3150 1475
	1    0    0    -1  
$EndComp
Text Notes 4175 1275 2    50   ~ 0
Flyback
Text GLabel 3750 1000 0    50   Input ~ 0
COOLING_SUPPLY
$Comp
L Device:D_Schottky D17
U 1 1
P 4250 1250
F 0 "D17" V 4200 1325 50  0000 L CNN
F 1 "B140WS" V 4275 1325 50  0000 L CNN
F 2 "Diode_SMD:D_SOD-323" H 4250 1250 50  0001 C CNN
F 3 "~" H 4250 1250 50  0001 C CNN
	1    4250 1250
	0    1    1    0   
$EndComp
$Comp
L power:GNDPWR #PWR024
U 1 1
P 4250 2175
F 0 "#PWR024" H 4250 1975 50  0001 C CNN
F 1 "GNDPWR" H 4254 2021 50  0001 C CNN
F 2 "" H 4250 2125 50  0001 C CNN
F 3 "" H 4250 2125 50  0001 C CNN
	1    4250 2175
	1    0    0    -1  
$EndComp
Wire Wire Line
	3150 2175 3150 2150
$Comp
L power:GND #PWR01
U 1 1
P 2700 2150
F 0 "#PWR01" H 2700 1900 50  0001 C CNN
F 1 "GND" H 2705 1977 50  0001 C CNN
F 2 "" H 2700 2150 50  0001 C CNN
F 3 "" H 2700 2150 50  0001 C CNN
	1    2700 2150
	1    0    0    -1  
$EndComp
$Comp
L KTHFS:TLP152 U5
U 1 1
P 2950 1150
AR Path="/600ED9AC" Ref="U5"  Part="1" 
AR Path="/5FAE23B8/600ED9AC" Ref="U6"  Part="1" 
F 0 "U6" H 2875 775 50  0000 L CNN
F 1 "TLP152" H 2775 700 50  0000 L CNN
F 2 "Package_SO:SO-6_4.4x3.6mm_P1.27mm" H 3050 950 50  0001 C CNN
F 3 "file:///C:/Users/Simon%20Richter/Downloads/TLP152_datasheet_en_20171219%20(6).pdf" H 3050 750 50  0001 C CNN
	1    2950 1150
	1    0    0    -1  
$EndComp
$Comp
L power:GNDPWR #PWR022
U 1 1
P 3150 2175
F 0 "#PWR022" H 3150 1975 50  0001 C CNN
F 1 "GNDPWR" H 3154 2021 50  0001 C CNN
F 2 "" H 3150 2125 50  0001 C CNN
F 3 "" H 3150 2125 50  0001 C CNN
	1    3150 2175
	1    0    0    -1  
$EndComp
$Comp
L Device:R R?
U 1 1
P 3650 1850
AR Path="/5E3F4B32/600ED99E" Ref="R?"  Part="1" 
AR Path="/5E3E578C/600ED99E" Ref="R?"  Part="1" 
AR Path="/5FAE23B8/600ED99E" Ref="R27"  Part="1" 
F 0 "R27" V 3475 1850 50  0000 C CNN
F 1 "100" V 3550 1850 50  0000 C CNN
F 2 "Resistor_SMD:R_0603_1608Metric" V 3580 1850 50  0001 C CNN
F 3 "~" H 3650 1850 50  0001 C CNN
	1    3650 1850
	0    1    1    0   
$EndComp
$Comp
L Device:R R?
U 1 1
P 2375 1750
AR Path="/5E3F4B32/600ED998" Ref="R?"  Part="1" 
AR Path="/5E3E578C/600ED998" Ref="R?"  Part="1" 
AR Path="/5FAE23B8/600ED998" Ref="R26"  Part="1" 
F 0 "R26" V 2200 1750 50  0000 C CNN
F 1 "150" V 2275 1750 50  0000 C CNN
F 2 "Resistor_SMD:R_0603_1608Metric" V 2305 1750 50  0001 C CNN
F 3 "~" H 2375 1750 50  0001 C CNN
	1    2375 1750
	0    1    1    0   
$EndComp
Text HLabel 2000 1750 0    50   Input ~ 0
INVERTER_PUMP_PWM
$Comp
L Device:Q_NMOS_GDS Q?
U 1 1
P 4150 1850
AR Path="/5E3F4B32/5FB07464" Ref="Q?"  Part="1" 
AR Path="/5E3E578C/5FB07464" Ref="Q?"  Part="1" 
AR Path="/5FAE23B8/5FB07464" Ref="Q1"  Part="1" 
F 0 "Q1" H 4356 1896 50  0000 L CNN
F 1 "BUK98150-55A/CUF" H 4356 1805 50  0000 L CNN
F 2 "Package_TO_SOT_SMD:SOT-223-3_TabPin2" H 4350 1950 50  0001 C CNN
F 3 "~" H 4150 1850 50  0001 C CNN
	1    4150 1850
	1    0    0    -1  
$EndComp
Wire Wire Line
	4250 1650 4250 1500
Text HLabel 5000 1500 2    50   Input ~ 0
INVERTER_PUMP-
$Comp
L Device:R R?
U 1 1
P 8400 5350
AR Path="/5E3F4B32/636C9ED9" Ref="R?"  Part="1" 
AR Path="/5E3E578C/636C9ED9" Ref="R?"  Part="1" 
AR Path="/5FAE23B8/636C9ED9" Ref="R37"  Part="1" 
AR Path="/5FAE2563/636C9ED9" Ref="R?"  Part="1" 
F 0 "R37" V 8225 5350 50  0000 C CNN
F 1 "100" V 8300 5350 50  0000 C CNN
F 2 "Resistor_SMD:R_0603_1608Metric" V 8330 5350 50  0001 C CNN
F 3 "~" H 8400 5350 50  0001 C CNN
	1    8400 5350
	0    1    1    0   
$EndComp
$Comp
L Device:R R?
U 1 1
P 8400 3600
AR Path="/5E3F4B32/636C9E93" Ref="R?"  Part="1" 
AR Path="/5E3E578C/636C9E93" Ref="R?"  Part="1" 
AR Path="/5FAE23B8/636C9E93" Ref="R33"  Part="1" 
AR Path="/5FAE2563/636C9E93" Ref="R?"  Part="1" 
F 0 "R33" V 8225 3600 50  0000 C CNN
F 1 "100" V 8300 3600 50  0000 C CNN
F 2 "Resistor_SMD:R_0603_1608Metric" V 8330 3600 50  0001 C CNN
F 3 "~" H 8400 3600 50  0001 C CNN
	1    8400 3600
	0    1    1    0   
$EndComp
Wire Wire Line
	5000 6625 4500 6625
Connection ~ 4500 6625
Wire Wire Line
	4500 6625 4000 6625
Wire Wire Line
	5000 7125 4500 7125
Connection ~ 4500 7125
Wire Wire Line
	4500 7125 4000 7125
Connection ~ 4000 7125
Wire Notes Line
	5500 7500 5500 6250
Wire Wire Line
	2500 7250 2500 7125
Wire Wire Line
	2500 6625 2500 6500
Connection ~ 4000 6625
Wire Wire Line
	4000 7125 3500 7125
Wire Wire Line
	4000 6625 3500 6625
Wire Wire Line
	3500 7125 3000 7125
Connection ~ 3500 7125
Connection ~ 3000 7125
Wire Wire Line
	3000 7125 2500 7125
Wire Wire Line
	3500 6625 3000 6625
Connection ~ 3500 6625
Wire Wire Line
	3000 6625 2500 6625
Connection ~ 3000 6625
Connection ~ 2500 7125
Connection ~ 2500 6625
Wire Notes Line
	2000 7500 2000 6250
Wire Notes Line
	2000 6250 5500 6250
Wire Notes Line
	2000 7500 5500 7500
Text Notes 4675 6350 0    50   ~ 0
TLP152 DECOUPLING
Text Notes 2350 7050 0    50   ~ 0
U6
Text Notes 2950 7250 0    50   ~ 0
U7
Text Notes 3450 7250 0    50   ~ 0
U8
Text Notes 3950 7250 0    50   ~ 0
U9
Text Notes 4425 7250 0    50   ~ 0
U10
Text Notes 4925 7250 0    50   ~ 0
U11
$EndSCHEMATC
